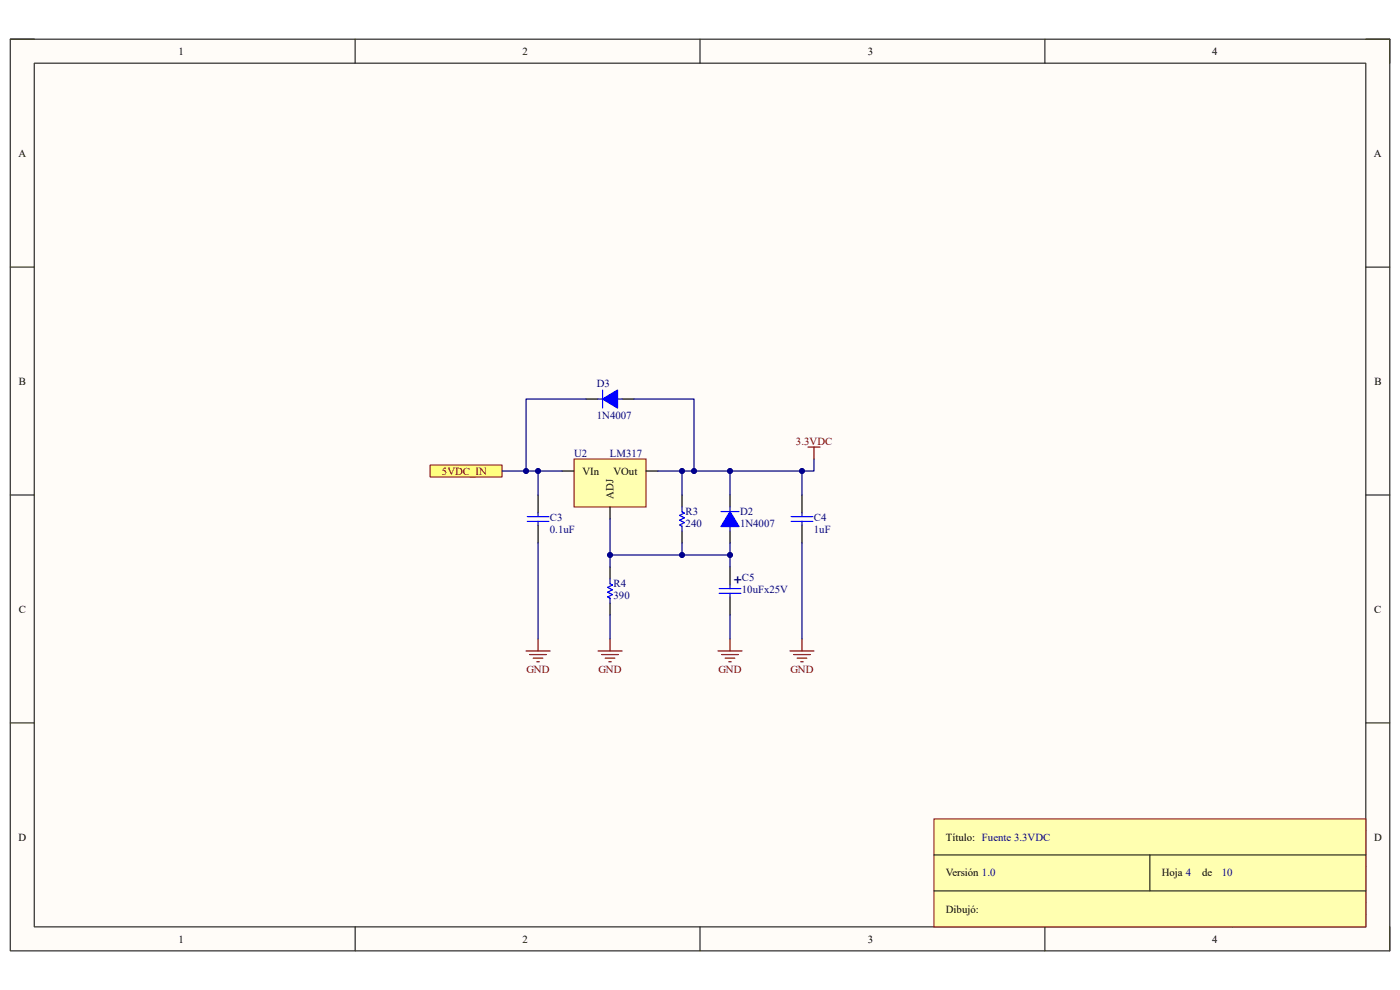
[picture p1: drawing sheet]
<svg xmlns="http://www.w3.org/2000/svg" width="297mm" height="210mm" viewBox="0 0 297 210" stroke-linecap="round" stroke-linejoin="round" font-family="sans-serif">
<path d="M2.2 8.3h292.7v193.4h-292.7z" fill-rule="evenodd" fill="#fffcf8"/>
<path d="M2.2 8.3h292.7v193.4h-292.7z" fill="none" stroke="#000" stroke-width=".21"/>
<path d="M7.3 13.4h282.5v183.2h-282.5z" fill-rule="evenodd" fill="#fffcf8"/>
<g fill="none" stroke="#000" stroke-width=".21">
<path d="M2.2 8.3h5.1M7.3 13.4h282.5v183.2h-282.5zM75.3 8.3v5.1M148.5 8.3v5.1M221.7 8.3v5.1M289.8 8.3h5.1v5.1M2.2 56.7h5.1M289.8 56.7h5.1M2.2 105h5.1M289.8 105h5.1M2.2 153.4h5.1M289.8 153.4h5.1"/>
<path d="M289.8 176.3h-89.1v20.3M75.3 196.6v5.1M148.5 196.6v5.1M200.7 183.9h89.1M200.7 191.5h89.1M200.7 194.1h89.1M213.4 183.9v7.6M221.7 196.6v5.1M251.6 191.5v5.1M264.3 183.9v7.6M294.9 196.6v5.1"/>
</g>
<path d="M121.8 97.4h15.3v10.2h-15.3z" fill-rule="evenodd" fill="#ffffb0"/>
<path d="M121.8 97.4h15.3v10.2h-15.3z" fill="none" stroke="#800000" stroke-width=".21"/>
<path d="M119.2 99.9h2.6M124.3 84.7h2.6M132 84.7h2.5M137.1 99.9h2.5M129.4 107.6v2.5" fill="none" stroke="#000" stroke-width=".25"/>
<path d="M127.8 82.7v3.9" fill="none" stroke="#00f" stroke-width=".25"/>
<path d="M127.8 84.7l3.2-2v3.9z" fill="#00f"/>
<path d="M126.9 84.7h.9M127.8 84.7l3.2-2v3.9zM131 84.7h1M153 108.5h3.8" fill="none" stroke="#00f" stroke-width=".25"/>
<path d="M154.9 105v2.6M154.9 112.6v2.6" fill="none" stroke="#000" stroke-width=".25"/>
<path d="M154.9 108.5l1.9 3.2h-3.8z" fill="#00f"/>
<g fill="none" stroke="#00f" stroke-width=".25">
<path d="M111.9 110.6h4.5M111.9 109.6h4.5M114.2 108.8v.8M114.2 110.6v.8M144.7 107.6v1l.5 .2-1 .5 1 .5-1 .6 1 .5-1 .5 .5 .2v1M154.9 108.5l1.9 3.2h-3.8zM154.9 107.6v.9M154.9 111.7v.9M167.9 110.6h4.5M167.9 109.6h4.5M170.1 108.8v.8M170.1 110.6v.8"/>
<path d="M129.4 122.8v1l.5 .3-1 .5 1 .5-1 .5 1 .5-1 .5 .5 .3v1"/>
</g>
<path d="M114.2 105v3.8M114.2 111.4v3.8M144.7 105v2.6M144.7 112.6v2.6M170.1 105v3.8M170.1 111.4v3.8M129.4 120.3v2.5M129.4 127.9v2.6" fill="none" stroke="#000" stroke-width=".25"/>
<g fill="none" stroke="#800000" stroke-width=".25">
<path d="M111.6 138.1h5.1M112.4 138.9h3.5M113.1 139.6h2.1M114.2 135.6v2.5M126.9 138.1h5.1M127.6 138.9h3.6M128.4 139.6h2M129.4 135.6v2.5M167.6 138.1h5.1M168.4 138.9h3.5M169.1 139.6h2.1M170.1 135.6v2.5"/>
<path d="M113.9 140.4h.5M129.2 140.4h.5M169.9 140.4h.5"/>
</g>
<path d="M91.2 98.6h15.3v2.6h-15.3z" fill-rule="evenodd" fill="#ffff80"/>
<path d="M91.2 98.6h15.3v2.6h-15.3z" fill="none" stroke="#800000" stroke-width=".21"/>
<path d="M198.1 173.7h91.7v22.9h-91.7z" fill-rule="evenodd" fill="#ffffb0"/>
<path d="M198.1 173.7h91.7v22.9h-91.7z" fill="none" stroke="#800000" stroke-width=".21"/>
<path d="M198.1 181.4h91.7M198.1 189h91.7M243.9 181.4v7.6" fill="none" stroke="#000" stroke-width=".21"/>
<path d="M139.6 99.9h5.1v5.1" fill="none" stroke="#000080" stroke-width=".25"/>
<circle cx="144.7" cy="99.9" r=".51" fill="#000080"/>
<circle cx="144.7" cy="99.9" r=".51" fill="none" stroke="#000080" stroke-width=".21"/>
<path d="M144.7 115.2v2.5h-15.3" fill="none" stroke="#000080" stroke-width=".25"/>
<circle cx="129.4" cy="117.7" r=".51" fill="#000080"/>
<circle cx="129.4" cy="117.7" r=".51" fill="none" stroke="#000080" stroke-width=".21"/>
<circle cx="144.7" cy="117.7" r=".51" fill="#000080"/>
<circle cx="144.7" cy="117.7" r=".51" fill="none" stroke="#000080" stroke-width=".21"/>
<path d="M154.9 115.2v2.5h-10.2M129.4 130.5v5.1" fill="none" stroke="#000080" stroke-width=".25"/>
<circle cx="154.9" cy="117.7" r=".51" fill="#000080"/>
<circle cx="154.9" cy="117.7" r=".51" fill="none" stroke="#000080" stroke-width=".21"/>
<circle cx="144.7" cy="117.7" r=".51" fill="#000080"/>
<circle cx="144.7" cy="117.7" r=".51" fill="none" stroke="#000080" stroke-width=".21"/>
<path d="M134.5 84.7h12.7v15.2" fill="none" stroke="#000080" stroke-width=".25"/>
<circle cx="147.2" cy="99.9" r=".51" fill="#000080"/>
<circle cx="147.2" cy="99.9" r=".51" fill="none" stroke="#000080" stroke-width=".21"/>
<path d="M114.2 99.9v5.1" fill="none" stroke="#000080" stroke-width=".25"/>
<circle cx="114.2" cy="99.9" r=".51" fill="#000080"/>
<circle cx="114.2" cy="99.9" r=".51" fill="none" stroke="#000080" stroke-width=".21"/>
<path d="M124.3 84.7h-12.7v15.2M114.2 115.2v20.4" fill="none" stroke="#000080" stroke-width=".25"/>
<circle cx="111.6" cy="99.9" r=".51" fill="#000080"/>
<circle cx="111.6" cy="99.9" r=".51" fill="none" stroke="#000080" stroke-width=".21"/>
<path d="M154.9 99.9h15.2v5.1M170.1 115.2v20.4" fill="none" stroke="#000080" stroke-width=".25"/>
<circle cx="170.1" cy="99.9" r=".51" fill="#000080"/>
<circle cx="170.1" cy="99.9" r=".51" fill="none" stroke="#000080" stroke-width=".21"/>
<circle cx="154.9" cy="99.9" r=".51" fill="#000080"/>
<circle cx="154.9" cy="99.9" r=".51" fill="none" stroke="#000080" stroke-width=".21"/>
<path d="M172.7 97.4v2.5h-2.6" fill="none" stroke="#000080" stroke-width=".25"/>
<circle cx="170.1" cy="99.9" r=".51" fill="#000080"/>
<circle cx="170.1" cy="99.9" r=".51" fill="none" stroke="#000080" stroke-width=".21"/>
<path d="M106.5 99.9h12.7" fill="none" stroke="#000080" stroke-width=".25"/>
<circle cx="111.6" cy="99.9" r=".51" fill="#000080"/>
<circle cx="111.6" cy="99.9" r=".51" fill="none" stroke="#000080" stroke-width=".21"/>
<circle cx="114.2" cy="99.9" r=".51" fill="#000080"/>
<circle cx="114.2" cy="99.9" r=".51" fill="none" stroke="#000080" stroke-width=".21"/>
<path d="M144.7 99.9h10.2v5.1" fill="none" stroke="#000080" stroke-width=".25"/>
<circle cx="154.9" cy="99.9" r=".51" fill="#000080"/>
<circle cx="154.9" cy="99.9" r=".51" fill="none" stroke="#000080" stroke-width=".21"/>
<circle cx="147.2" cy="99.9" r=".51" fill="#000080"/>
<circle cx="147.2" cy="99.9" r=".51" fill="none" stroke="#000080" stroke-width=".21"/>
<circle cx="144.7" cy="99.9" r=".51" fill="#000080"/>
<circle cx="144.7" cy="99.9" r=".51" fill="none" stroke="#000080" stroke-width=".21"/>
<path d="M129.4 110.1v10.2" fill="none" stroke="#000080" stroke-width=".25"/>
<circle cx="129.4" cy="117.7" r=".51" fill="#000080"/>
<circle cx="129.4" cy="117.7" r=".51" fill="none" stroke="#000080" stroke-width=".21"/>
<path d="M154.9 120.3v3.8M154.9 126.6v3.9" fill="none" stroke="#000" stroke-width=".25"/>
<path d="M152.6 125.9h4.6M152.6 124.9h4.6M154.9 124.1v.8M154.9 125.9v.7" fill="none" stroke="#00f" stroke-width=".25"/>
<path d="M152.3 138.1h5.1M153.1 138.9h3.5M153.8 139.6h2.1M154.9 135.6v2.5M154.6 140.4h.5" fill="none" stroke="#800000" stroke-width=".25"/>
<path d="M154.9 117.7v2.6M154.9 130.5v5.1" fill="none" stroke="#000080" stroke-width=".25"/>
<circle cx="154.9" cy="117.7" r=".51" fill="#000080"/>
<circle cx="154.9" cy="117.7" r=".51" fill="none" stroke="#000080" stroke-width=".21"/>
<path d="M171.4 94.8h2.6M172.7 94.8v2.6" fill="none" stroke="#800000" stroke-width=".25"/>
<text font-size="3.2" fill="#000080" x="155.6" y="124">+</text>
<g font-size="2.3">
<text x="37.9" y="11.6">1</text>
<text x="110.9" y="11.6">2</text>
<text x="184.1" y="11.6">3</text>
<text x="257.2" y="11.6">4</text>
<text x="3.9" y="33.2">A</text>
<text x="291.5" y="33.2">A</text>
<text x="4" y="81.6">B</text>
<text x="291.6" y="81.6">B</text>
<text x="123.6" y="100.7">VIn</text>
<text x="130.1" y="100.7">VOut</text>
<text x="130.2" y="105.8" transform="rotate(-90 130.2 105.8)">ADJ</text>
<text x="4" y="130">C</text>
<text x="291.5" y="130">C</text>
<text x="3.9" y="178.3">D</text>
<text x="200.7" y="178.3">Título: Fuente 3.3VDC</text>
<text x="201.9" y="178.3">Title</text>
<text x="291.5" y="178.3">D</text>
<text x="200.7" y="185.9">Versión 1.0</text>
<text x="201.9" y="185.9">Size</text>
<text x="246.5" y="185.9">Hoja 4</text>
<text x="255" y="185.9">de</text>
<text x="203.2" y="189.7">A4</text>
<text x="200.7" y="193.6">Dibujó:</text>
<text x="201.9" y="193.6">Date:</text>
<text x="201.9" y="196.1">File:</text>
<text x="252.9" y="196.1">Drawn By:</text>
<text x="37.9" y="199.9">1</text>
<text x="110.9" y="199.9">2</text>
<text x="184.1" y="199.9">3</text>
<text x="257.2" y="199.9">4</text>
</g>
<g font-size="2.3" fill="#000080">
<text x="126.6" y="82">D3</text>
<text x="126.6" y="88.9">1N4007</text>
<text x="121.8" y="96.9">U2</text>
<text x="129.4" y="96.9">LM317</text>
<text x="116.7" y="110.6">C3</text>
<text x="116.7" y="113.2">0.1uF</text>
<text x="145.5" y="109.3">R3</text>
<text x="145.5" y="111.9">240</text>
<text x="157" y="109.3">D2</text>
<text x="157" y="111.9">1N4007</text>
<text x="172.7" y="110.6">C4</text>
<text x="172.7" y="113.2">1uF</text>
<text x="130.2" y="124.6">R4</text>
<text x="157.4" y="123.2">C5</text>
<text x="157.4" y="125.8">10uFx25V</text>
<text x="130.2" y="127.2">390</text>
<text x="259.2" y="185.9">10</text>
</g>
<g font-size="2.3" fill="#800000">
<text x="168.9" y="94.3">3.3VDC</text>
<text x="93.8" y="100.7">5VDC_IN</text>
<text x="111.7" y="142.7">GND</text>
<text x="127" y="142.7">GND</text>
<text x="152.4" y="142.7">GND</text>
<text x="167.7" y="142.7">GND</text>
</g>
</svg>
